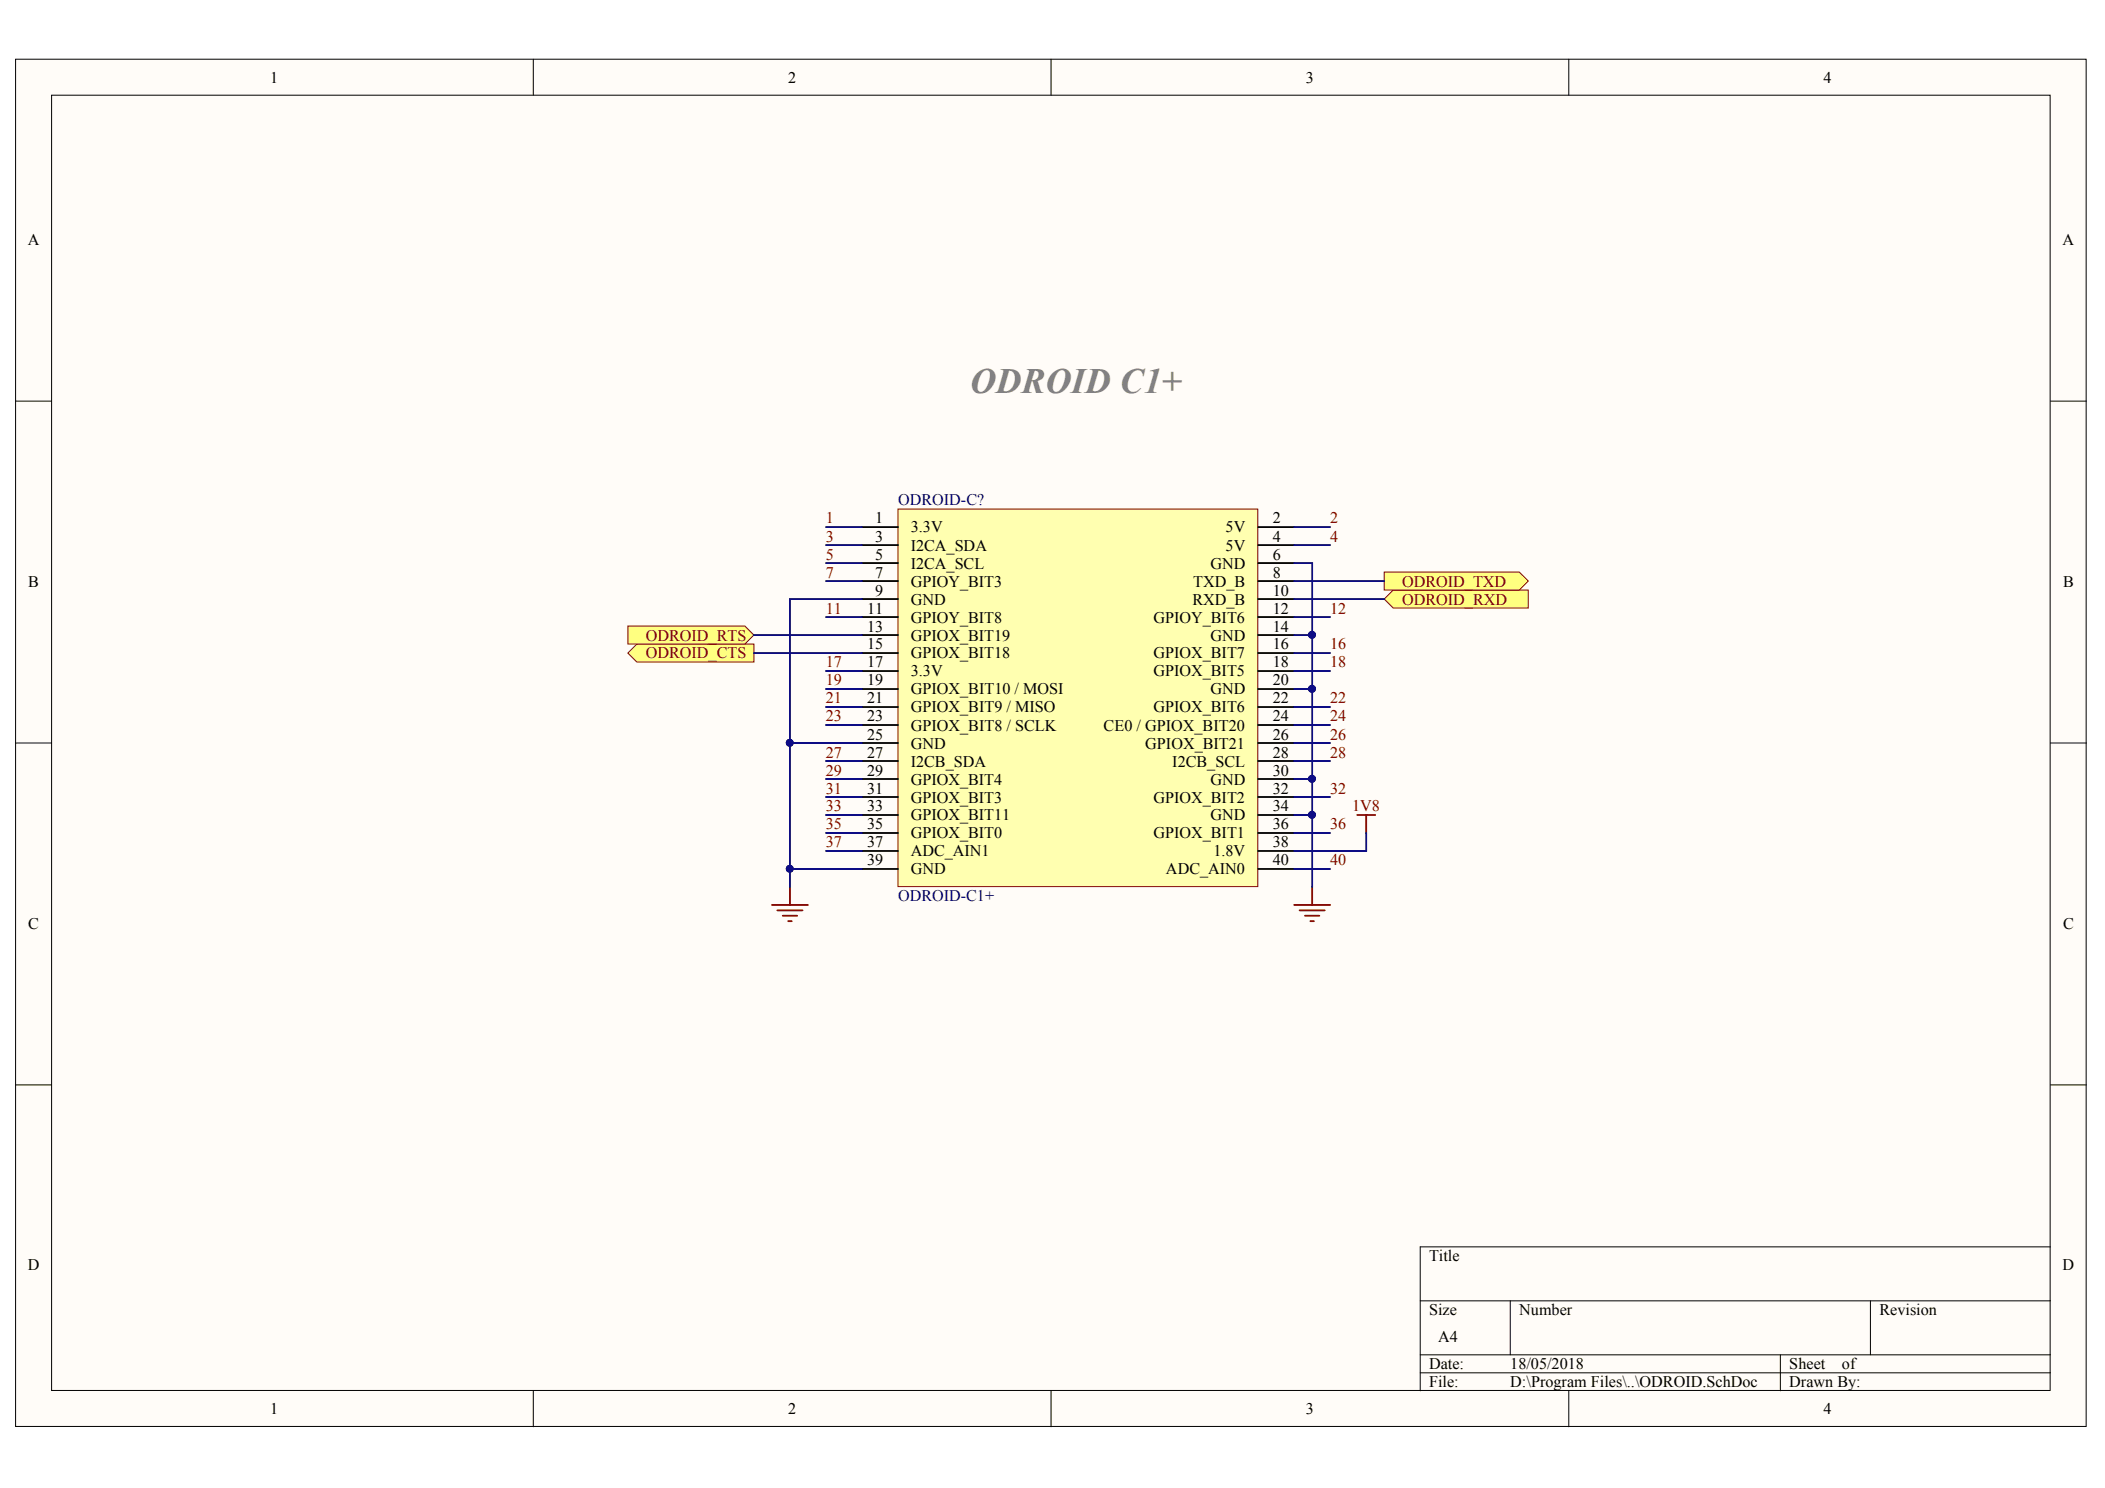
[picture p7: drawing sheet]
<svg xmlns="http://www.w3.org/2000/svg" width="297mm" height="210mm" viewBox="0 0 297 210" stroke-linecap="round" stroke-linejoin="round" font-family="sans-serif">
<g fill="#fffcf8" stroke="#000" stroke-width=".14">
<path d="M2.2 8.4h292.2v192.8h-292.2z"/>
<path d="M7.3 13.4h282v182.7h-282z"/>
</g>
<g fill="none" stroke="#000" stroke-width=".14">
<path d="M75.3 8.4v5M148.3 8.4v5M221.4 8.4v5M2.2 56.6h5.1M289.3 56.6h5.1M2.2 104.8h5.1M289.3 104.8h5.1M2.2 153h5.1M289.3 153h5.1M289.3 175.9h-88.9v20.3M75.3 196.2v5.1M148.3 196.2v5.1"/>
<path d="M200.4 183.5h88.9M200.4 191.1h88.9M200.4 193.7h88.9M213.1 183.5v7.6M221.4 196.2v5.1M251.2 191.1v5.1M263.9 183.5v7.6"/>
</g>
<g fill="#ffff80" stroke="#800000" stroke-width=".14">
<path d="M195.3 84.5l1.3-1.3h19.1v2.6h-19.1z" fill-rule="evenodd"/>
<path d="M195.3 80.7h19.1l1.3 1.3-1.3 1.2h-19.1z" fill-rule="evenodd"/>
</g>
<path d="M126.7 71.8h50.8v53.3h-50.8z" fill="#ffffb0" stroke="#800000" stroke-width=".14"/>
<g fill="none" stroke="#000" stroke-width=".25">
<path d="M121.6 74.4h5.1M121.6 76.9h5.1M121.6 79.4h5.1M177.5 74.4h5.1M177.5 76.9h5.1M177.5 79.4h5.1M121.6 82h5.1M121.6 84.5h5.1M121.6 87h5.1M121.6 89.6h5.1M121.6 92.1h5.1M121.6 94.7h5.1"/>
<path d="M121.6 97.2h5.1M121.6 99.7h5.1M177.5 82h5.1M177.5 84.5h5.1M177.5 87h5.1M177.5 89.6h5.1M177.5 92.1h5.1M177.5 94.7h5.1M177.5 97.2h5.1M177.5 99.7h5.1M121.6 102.3h5.1M121.6 104.8h5.1"/>
<path d="M121.6 107.4h5.1M121.6 109.9h5.1M121.6 112.4h5.1M121.6 115h5.1M121.6 117.5h5.1M177.5 102.3h5.1M177.5 104.8h5.1M177.5 107.4h5.1M177.5 109.9h5.1M177.5 112.4h5.1M177.5 115h5.1M177.5 117.5h5.1"/>
<path d="M121.6 120h5.1M121.6 122.6h5.1M177.5 120h5.1M177.5 122.6h5.1"/>
</g>
<path d="M191.5 115h2.6M192.8 115v2.5M108.9 127.7h5.1M109.7 128.4h3.5M110.5 129.2h2M111.2 129.9h.5M111.5 125.1v2.6M182.6 127.7h5.1M183.4 128.4h3.5M184.1 129.2h2.1M184.9 129.9h.5M185.2 125.1v2.6" fill="none" stroke="#800000" stroke-width=".25"/>
<g fill="#ffff80" stroke="#800000" stroke-width=".14">
<path d="M88.6 92.1l1.3-1.2h16.5v2.5h-16.5z" fill-rule="evenodd"/>
<path d="M88.6 88.3h16.5l1.3 1.3-1.3 1.3h-16.5z" fill-rule="evenodd"/>
</g>
<g fill="none" stroke="#000080" stroke-width=".25">
<path d="M116.6 74.4h5M116.6 76.9h5M116.6 79.4h5M182.6 79.4h2.6v45.7M182.6 74.4h5.1M182.6 76.9h5.1M106.4 89.6h15.2M106.4 92.1h15.2M116.6 97.2h5M116.6 82h5M116.6 87h5M116.6 94.7h5"/>
<path d="M116.6 99.7h5M121.6 84.5h-10.1v38.1M182.6 89.6h2.6M182.6 97.2h2.6M182.6 84.5h12.7M182.6 82h12.7M182.6 87h5.1M182.6 92.1h5.1M182.6 94.7h5.1M182.6 99.7h5.1M111.5 104.8h10.1M116.6 109.9h5"/>
<path d="M116.6 115h5M116.6 102.3h5M116.6 107.4h5M116.6 112.4h5M116.6 117.5h5M182.6 104.8h5.1M182.6 109.9h2.6M182.6 115h2.6M182.6 102.3h5.1M182.6 107.4h5.1M182.6 112.4h5.1M182.6 117.5h5.1"/>
<path d="M192.8 117.5v2.5h-10.2M116.6 120h5M121.6 122.6h-10.1v2.5M182.6 122.6h5.1"/>
</g>
<g fill="#000080" stroke="#000080" stroke-width=".14">
<circle cx="111.4" cy="104.8" r=".48"/>
<circle cx="111.4" cy="122.6" r=".48"/>
<circle cx="185.1" cy="89.6" r=".48"/>
<circle cx="185.1" cy="97.2" r=".48"/>
<circle cx="185.1" cy="109.9" r=".48"/>
<circle cx="185.1" cy="114.9" r=".48"/>
</g>
<text font-size="5" fill="#808080" x="136.9" y="55.5">ODROID C1+</text>
<g font-size="2.3">
<text x="38.1" y="11.7">1</text>
<text x="111.2" y="11.7">2</text>
<text x="184.3" y="11.7">3</text>
<text x="257.3" y="11.7">4</text>
<text x="3.9" y="34.5">A</text>
<text x="291.1" y="34.5">A</text>
<text x="123.5" y="73.8">1</text>
<text x="123.5" y="76.4">3</text>
<text x="128.5" y="75.1">3.3V</text>
<text x="128.5" y="77.7">I2CA_SDA</text>
<text x="172.9" y="75.1">5V</text>
<text x="172.9" y="77.7">5V</text>
<text x="179.6" y="73.8">2</text>
<text x="179.6" y="76.4">4</text>
<text x="4" y="82.8">B</text>
<text x="123.5" y="78.9">5</text>
<text x="123.5" y="81.5">7</text>
<text x="128.5" y="80.2">I2CA_SCL</text>
<text x="128.5" y="82.8">GPIOY_BIT3</text>
<text x="168.4" y="82.8">TXD_B</text>
<text x="170.8" y="80.2">GND</text>
<text x="179.6" y="78.9">6</text>
<text x="179.6" y="81.5">8</text>
<text x="291.1" y="82.8">B</text>
<text x="122.4" y="86.6">11</text>
<text x="122.4" y="89.1">13</text>
<text x="123.5" y="84">9</text>
<text x="128.5" y="85.3">GND</text>
<text x="128.5" y="87.8">GPIOY_BIT8</text>
<text x="162.8" y="87.8">GPIOY_BIT6</text>
<text x="168.3" y="85.3">RXD_B</text>
<text x="179.6" y="84">10</text>
<text x="179.6" y="86.6">12</text>
<text x="179.6" y="89.1">14</text>
<text x="122.4" y="91.6">15</text>
<text x="122.4" y="94.2">17</text>
<text x="128.5" y="90.4">GPIOX_BIT19</text>
<text x="128.5" y="92.9">GPIOX_BIT18</text>
<text x="128.5" y="95.4">3.3V</text>
<text x="162.8" y="92.9">GPIOX_BIT7</text>
<text x="162.8" y="95.4">GPIOX_BIT5</text>
<text x="170.8" y="90.4">GND</text>
<text x="179.6" y="91.6">16</text>
<text x="179.6" y="94.2">18</text>
<text x="122.4" y="96.7">19</text>
<text x="122.4" y="99.2">21</text>
<text x="122.4" y="101.8">23</text>
<text x="128.5" y="98">GPIOX_BIT10 / MOSI</text>
<text x="128.5" y="100.5">GPIOX_BIT9 / MISO</text>
<text x="162.8" y="100.5">GPIOX_BIT6</text>
<text x="170.8" y="98">GND</text>
<text x="179.6" y="96.7">20</text>
<text x="179.6" y="99.2">22</text>
<text x="179.6" y="101.8">24</text>
<text x="122.4" y="104.3">25</text>
<text x="122.4" y="106.9">27</text>
<text x="128.5" y="103.1">GPIOX_BIT8 / SCLK</text>
<text x="128.5" y="105.6">GND</text>
<text x="155.7" y="103.1">CE0 / GPIOX_BIT20</text>
<text x="161.6" y="105.6">GPIOX_BIT21</text>
<text x="179.6" y="104.3">26</text>
<text x="179.6" y="106.9">28</text>
<text x="122.4" y="109.4">29</text>
<text x="122.4" y="111.9">31</text>
<text x="128.5" y="108.1">I2CB_SDA</text>
<text x="128.5" y="110.7">GPIOX_BIT4</text>
<text x="128.5" y="113.2">GPIOX_BIT3</text>
<text x="162.8" y="113.2">GPIOX_BIT2</text>
<text x="165.4" y="108.1">I2CB_SCL</text>
<text x="170.8" y="110.7">GND</text>
<text x="179.6" y="109.4">30</text>
<text x="179.6" y="111.9">32</text>
<text x="122.4" y="114.5">33</text>
<text x="122.4" y="117">35</text>
<text x="122.4" y="119.5">37</text>
<text x="128.5" y="115.7">GPIOX_BIT11</text>
<text x="128.5" y="118.3">GPIOX_BIT0</text>
<text x="162.8" y="118.3">GPIOX_BIT1</text>
<text x="170.8" y="115.7">GND</text>
<text x="179.6" y="114.5">34</text>
<text x="179.6" y="117">36</text>
<text x="179.6" y="119.5">38</text>
<text x="122.4" y="122.1">39</text>
<text x="128.5" y="120.8">ADC_AIN1</text>
<text x="128.5" y="123.3">GND</text>
<text x="164.5" y="123.3">ADC_AIN0</text>
<text x="171.2" y="120.8">1.8V</text>
<text x="179.6" y="122.1">40</text>
<text x="4" y="131">C</text>
<text x="291.1" y="131">C</text>
<text x="3.9" y="179.2">D</text>
<text x="201.7" y="177.9">Title</text>
<text x="291.1" y="179.2">D</text>
<text x="201.7" y="185.6">Size</text>
<text x="214.4" y="185.6">Number</text>
<text x="265.2" y="185.6">Revision</text>
<text x="202.9" y="189.4">A4</text>
<text x="201.7" y="193.2">Date:</text>
<text x="201.7" y="195.7">File:</text>
<text x="213.1" y="193.2">18/05/2018</text>
<text x="213.1" y="195.7">D:\Program Files\..\ODROID.SchDoc</text>
<text x="252.5" y="193.2">Sheet</text>
<text x="252.5" y="195.7">Drawn By:</text>
<text x="259.9" y="193.2">of</text>
<text x="38.1" y="199.5">1</text>
<text x="111.2" y="199.5">2</text>
<text x="184.3" y="199.5">3</text>
<text x="257.3" y="199.5">4</text>
</g>
<g font-size="2.3" fill="#000080">
<text x="126.7" y="71.3">ODROID-C?</text>
<text x="126.7" y="127.1">ODROID-C1+</text>
</g>
<g font-size="2.3" fill="#800000">
<text x="116.5" y="73.8">1</text>
<text x="116.5" y="76.4">3</text>
<text x="187.7" y="73.8">2</text>
<text x="187.7" y="76.4">4</text>
<text x="116.5" y="78.9">5</text>
<text x="116.5" y="81.5">7</text>
<text x="197.9" y="82.8">ODROID_TXD</text>
<text x="116.5" y="86.6">11</text>
<text x="187.7" y="86.6">12</text>
<text x="197.9" y="85.3">ODROID_RXD</text>
<text x="91.1" y="92.9">ODROID_CTS</text>
<text x="91.1" y="90.4">ODROID_RTS</text>
<text x="116.5" y="94.2">17</text>
<text x="187.7" y="91.6">16</text>
<text x="187.7" y="94.2">18</text>
<text x="116.5" y="96.7">19</text>
<text x="116.5" y="99.2">21</text>
<text x="116.5" y="101.8">23</text>
<text x="187.7" y="99.2">22</text>
<text x="187.7" y="101.8">24</text>
<text x="116.5" y="106.9">27</text>
<text x="187.7" y="104.3">26</text>
<text x="187.7" y="106.9">28</text>
<text x="116.5" y="109.4">29</text>
<text x="116.5" y="111.9">31</text>
<text x="187.7" y="111.9">32</text>
<text x="116.5" y="114.5">33</text>
<text x="116.5" y="117">35</text>
<text x="116.5" y="119.5">37</text>
<text x="187.7" y="117">36</text>
<text x="190.8" y="114.5">1V8</text>
<text x="187.7" y="122.1">40</text>
</g>
</svg>
